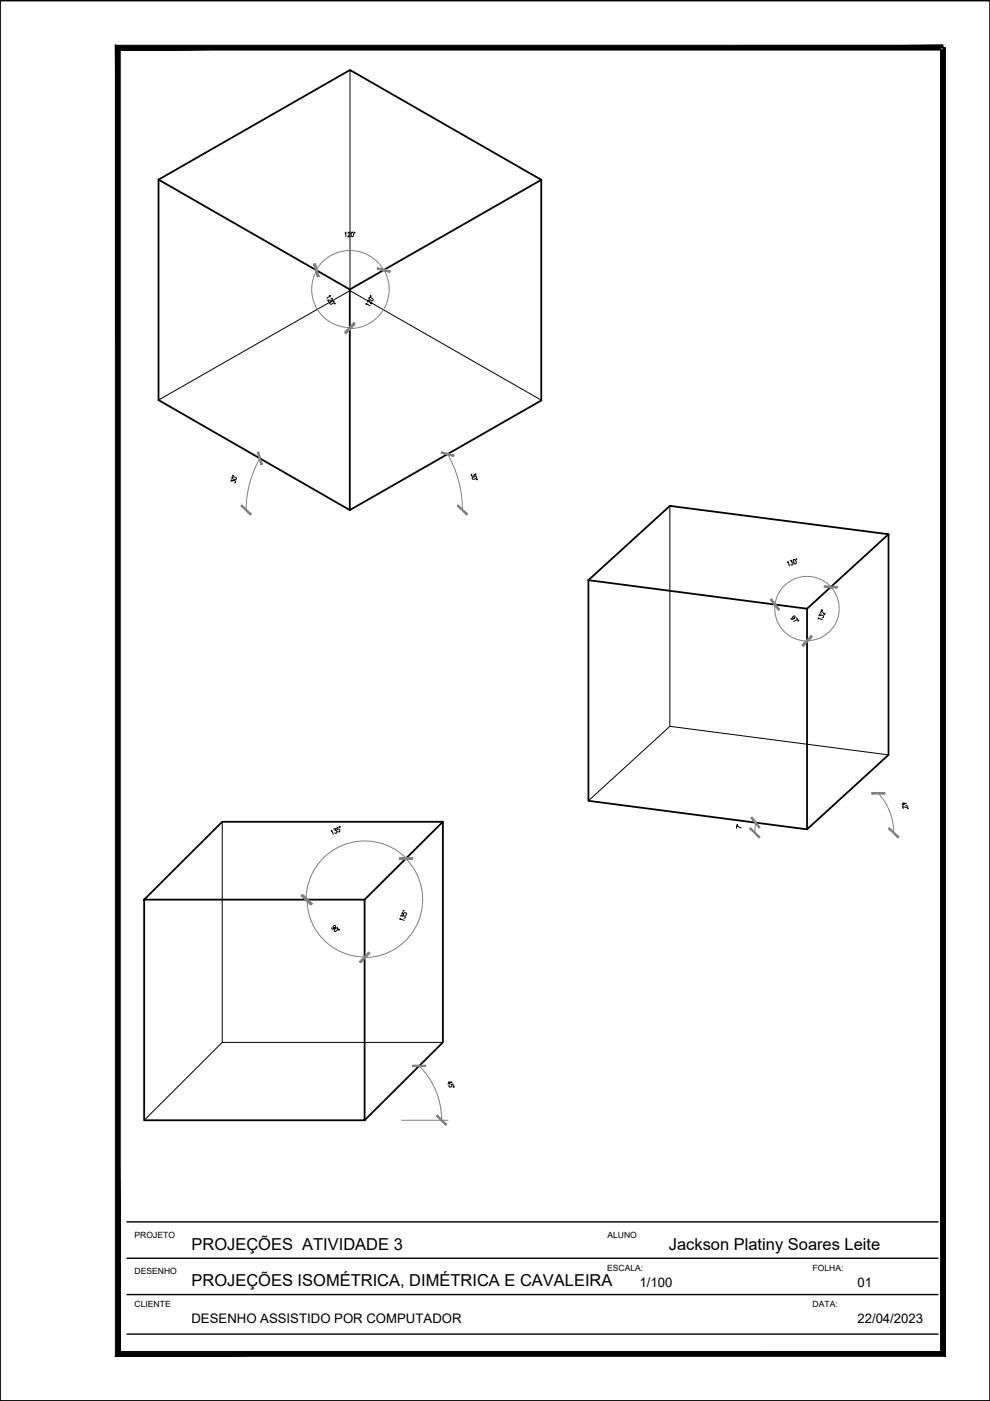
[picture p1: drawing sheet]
<svg xmlns="http://www.w3.org/2000/svg" width="210mm" height="297mm" viewBox="0 0 210 297" stroke-linecap="round" stroke-linejoin="round" font-family="sans-serif">
<!-- layer: A-PARED -->
<path d="M0 .1h209.9v296.9h-209.9zM33.6 38.1v46.7l40.6 23.3 40.6-23.2v-46.8M33.6 38.1l40.6 23.3v46.7M33.6 38.1l40.6-23.3 40.6 23.3M114.8 38.1l-40.6 23.3M188.4 113.3v46.7l-17.3 15.8-46.3-6v-46.8M124.8 123l46.3 6.1v46.7M124.8 123l17.2-15.7 46.4 6-17.3 15.8M93.9 174.2l-16.6 16.5M30.6 190.7l16.5-16.5h46.8v46.8l-16.6 16.5h-46.7v-46.8h46.7v46.8" fill="none" stroke="#000" stroke-width=".38"/>
<!-- layer: A-PROJECAO -->
<path d="M74.2 14.8v46.8M33.6 84.8l40.6-23.2 40.6 23.3M142 107.3v46.7M47.1 174.2v46.8h46.8M188.4 160l-46.4-6-17.2 15.8M47.1 221l-16.5 16.5" fill="none" stroke="#000" stroke-width=".21"/>
<!-- layer: A-COTAS -->
<g fill="none" stroke="#808080" stroke-width=".21">
<path d="M67.1 57.2a8.2 8.2 0 0 1 14.2 .1M67.2 57.3a8.1 8.1 0 0 0 7 12.2M81.4 57.2a8.3 8.3 0 0 1-7.2 12.5M55.1 97.2a22 22 0 0 0-2.9 10.9M94.9 96.3a23.9 23.9 0 0 1 3.1 11.8M176.1 124.5a6.8 6.8 0 0 1 1.2 7.3 6.8 6.8 0 0 1-6.2 4M176.2 124.4a6.9 6.9 0 0 0-11.4 1.9 6.9 6.9 0 0 0 6.3 9.6M160.2 174.4l-.1 2.2M186.2 168.2a12.4 12.4 0 0 1 3.3 8.4M65.1 190.7a12.2 12.2 0 0 0 12.2 12.2M86 182a12.3 12.3 0 0 1 2.7 13.4 12.3 12.3 0 0 1-11.4 7.6M86.1 181.9a12.4 12.4 0 0 0-13.5-2.7 12.4 12.4 0 0 0-7.7 11.5"/>
<path d="M85.1 237.5h9.9M88.9 226a16.3 16.3 0 0 1 4.7 11.5"/>
</g>
<!-- layer: 0 -->
<g fill="#808080" stroke="#808080" stroke-width=".21">
<path d="M80.1 56.8l-.1 .3 2.7 .4zM80 57.1l2.7 .4-.1 .3z"/>
<path d="M66.5 56l1 2.6-.7-2.7zM66.5 56l1 2.6h-.3z"/>
<path d="M66.6 56l.8 2.7 .2-.1zM66.6 56h.3l.7 2.6z"/>
<path d="M73.1 70.3l.2 .3 1.8-2.2zM75.1 68.4l.2 .2-2 2z"/>
<path d="M75.1 68.7l-1.8 2.1 2-2zM75.1 68.7l-1.8 2.1-.2-.2z"/>
<path d="M80.1 57l2.6 .7 .1-.2zM80.1 56.8l2.7 .7-2.7-.5z"/>
<path d="M97.2 107l-.2 .3 2.1 1.7zM97 107.3l2.1 1.7-.2 .2z"/>
<path d="M93.5 96.1l2.7 .7 .1-.3zM93.6 95.8l2.7 .7-2.8-.4z"/>
<path d="M54.6 95.9l.7 2.6h.3zM54.6 95.9l.3-.1 .7 2.7z"/>
<path d="M51.3 107l-.2 .3 2.2 1.7zM51.1 107.3l2.2 1.7-.3 .2z"/>
<path d="M188.6 175.5l-.2 .2 2.2 1.7zM188.4 175.7l2.2 1.7-.2 .3z"/>
<path d="M184.8 168.3l2.8 .1v-.3zM184.9 168l2.7 .1-2.8 .2z"/>
<path d="M159.2 173.4l1.7 2.2 .2-.2zM159.2 173.4l.3-.2 1.6 2.2z"/>
<path d="M159.2 175.5l-.2 .2 2.1 1.7zM159 175.7l2.1 1.7-.2 .3z"/>
<path d="M163.3 127.2l1.7 2.2 .3-.2zM163.3 127.2l.3-.2 1.7 2.2z"/>
<path d="M170.1 136.8l.2 .2 1.7-2.1zM172 134.9l.2 .2-1.9 1.9z"/>
<path d="M174.8 124.2v.3l2.8-.1zM174.8 124.5l2.8-.1-.1 .3z"/>
<path d="M163.4 127.2l1.9 2-1.7-2.2zM163.4 127.2l1.9 2-.2 .2z"/>
<path d="M172 134.8l-1.7 2.1 1.9-1.9zM172 134.8l-1.7 2.1-.2-.2z"/>
<path d="M174.8 124.5l2.7 .2v-.3zM174.8 124.2l2.7 .2-2.7 .1z"/>
<path d="M92.8 236.4l-.3 .2 2.2 1.8zM92.5 236.6l2.2 1.8-.2 .2z"/>
<path d="M87.5 226.1h2.8v-.2zM87.5 225.8l2.8 .1-2.8 .2z"/>
<path d="M84.8 181.8v.3l2.7-.3zM84.8 182.1l2.7-.3v.3z"/>
<path d="M64 189.7l-.2 .2 2.2 1.7zM63.8 189.9l2.2 1.7-.2 .2z"/>
<path d="M64.1 189.9l1.9 1.9 .2-.2zM64.1 189.9l.2-.2 1.9 1.9z"/>
<path d="M78.2 201.9l-2 1.9 .3 .2zM78.2 201.9l.2 .2-1.9 1.9z"/>
<path d="M78.2 202l-1.7 2.1 1.9-1.9zM78.2 202l-1.7 2.1-.3-.2z"/>
<path d="M84.7 182.2h2.7v-.3zM84.7 181.9h2.7l-2.7 .3z"/>
</g>
<!-- layer: A-COTAS -->
<g fill="none" stroke="#000" stroke-width=".21">
<path d="M73.2 49.4l.1-.2v1M73.8 49.5l.1-.3 .3 .2-.5 .8h.6M74.6 49.2a.54 .54 0 0 1 .3 .5 .54 .54 0 0 1-.3 .5l-.1-.2v-.6zM75.1 49.3l.1 .1zM69.8 62.7h.3l-.8 .5M69.9 64.2l.6-.4 .3 .1a.5 .5 0 0 1-.3 .5 .5 .5 0 0 1-.6-.2zM70.1 63.2a.23 .23 0 0 1 .4 .2 .23 .23 0 0 1-.3 .3l-.7-.1 .2 .4M70.9 64.4l.2-.1zM77.6 64.6v-.3l.8 .5M78.3 63.1a.58 .58 0 0 1 .8 .6 .62 .62 0 0 1-.8-.6zM78.5 62.7l.2 .1zM78.9 64l-.2 .5-.4-.7-.3-.1-.1 .1 .1 .3"/>
<path d="M49 102.1l.1-.4 .3 .3a.28 .28 0 0 1 .4-.1 .28 .28 0 0 1-.1 .5M49.3 101.1a.48 .48 0 0 1 .5 0 .48 .48 0 0 1 .2 .5l-.7-.1-.1-.1zM49.3 100.8l.2 .1zM100.1 101.3l.5-.2h.4a.48 .48 0 0 1-.3 .5 .48 .48 0 0 1-.6-.1zM100.8 100.4l.1 .3-.4-.1a.29 .29 0 0 1-.3 .4 .29 .29 0 0 1-.2-.4l.1-.1M101 101.6h.2zM167 119.3l.1-.2 .3 .9M167.6 118.9l.3-.1-.1 .4a.27 .27 0 0 1 .4 .3 .27 .27 0 0 1-.5 .2M168.2 118.7a.49 .49 0 0 1 .6 .3 .49 .49 0 0 1-.1 .6l-.3-.1zM168.8 118.5l.1 .2zM167.8 131l-.1 .1a.49 .49 0 0 0 .6 .1 .49 .49 0 0 0 .3-.5 .28 .28 0 0 0-.4 0 .28 .28 0 0 0 0 .4l.2-.1M168.9 131l.3 .3-1 .4"/>
<path d="M169.2 131.5l.2 .1h-.2zM173.5 131.3l-.1-.3 .9 .4M173.7 130.6l.1-.4 .2 .3a.3 .3 0 0 1 .5 0 .3 .3 0 0 1-.1 .5h-.1M174.2 129.3l.2 .1zM175 129.9l-.2 .5-.6-.7-.3 .1 .2 .2M70.2 176.2l.1-.2 .4 .9M70.7 175.8l.4-.1-.1 .4a.27 .27 0 0 1 .4 .3 .27 .27 0 0 1-.4 .2M71.7 175.4l-.3 .1 .1 .5a.28 .28 0 0 1 .4-.2 .28 .28 0 0 1 .1 .4 .28 .28 0 0 1-.4 .1M72 175.3l.1 .1zM156.2 174.9h.2zM157.1 175.5l-.9-.4v.5M191.2 170.7l1-.4h-.8l.2 .4"/>
<path d="M192.1 170.8l.3 .1-.2 .3-.9-.2 .2 .4M192.4 171.3h.2zM71 196.7l-.2 .1a.26 .26 0 0 1-.1-.5 .26 .26 0 0 1 .4 .2l-.4 .5h-.3v-.3M71.1 196.9l.5-.1a.59 .59 0 0 1-.7 .6zM71.8 197.1h.1l-.1 .1zM84.9 195l-.1-.2 .9 .3M85 194.3l.1-.3 .2 .3a.29 .29 0 0 1 .5-.1 .29 .29 0 0 1 0 .5h-.2M85.3 193.4l-.1 .3 .4 .2a.28 .28 0 0 1 .2-.4 .28 .28 0 0 1 .3 .2 .28 .28 0 0 1-.2 .3M85.5 193l.2 .1zM95 229.8l.8-.4h-.7l.2 .5M95.2 230.1v.1a.3 .3 0 0 0 .4 .3 .3 .3 0 0 0 0-.6l.4-.1 .1 .4M96.1 230.4h.2z"/>
</g>
<!-- layer: A-PARED -->
<path d="M25.5 10.6h174.4v-1zM24.5 9.6h175.4l-174.4 1zM24.5 9.6l1 276.9v-275.9zM24.5 9.6l1 276.9-1 1.1zM25.5 286.5l-1 1.1 174.9-1.1zM24.5 287.6l174.9-1.1 1 1.1zM199.4 10.1v276.4l1 1.1zM199.4 10.1h1v277.5z" fill="#000" stroke="#000" stroke-width=".21"/>
<!-- layer: AP-LEGEN -->
<path d="M26.9 259.1h172M26.9 274.5h172M26.9 266.8h172M26.9 282.9h172" fill="none" stroke="#000" stroke-width=".3"/>
<g font-size="3.5">
<text x="40.6" y="265">PROJEÇÕES ATIVIDADE 3</text>
<text x="141.8" y="265">Jackson Platiny Soares Leite</text>
<text x="40.6" y="272.7">PROJEÇÕES ISOMÉTRICA, DIMÉTRICA E CAVALEIRA</text>
</g>
<g font-size="2.8">
<text x="135.6" y="272.9">1/100</text>
<text x="181.8" y="272.9">01</text>
<text x="40.6" y="280.6">DESENHO ASSISTIDO POR COMPUTADOR</text>
<text x="181.8" y="280.6">22/04/2023</text>
</g>
<g font-size="1.8">
<text x="28.5" y="262.5">PROJETO</text>
<text x="128.8" y="262.5">ALUNO</text>
<text x="128.7" y="269.4">ESCALA:</text>
<text x="172.3" y="269.4">FOLHA:</text>
<text x="28.5" y="270.2">DESENHO</text>
<text x="28.5" y="277.1">CLIENTE</text>
<text x="172.3" y="277.1">DATA:</text>
</g>
</svg>
